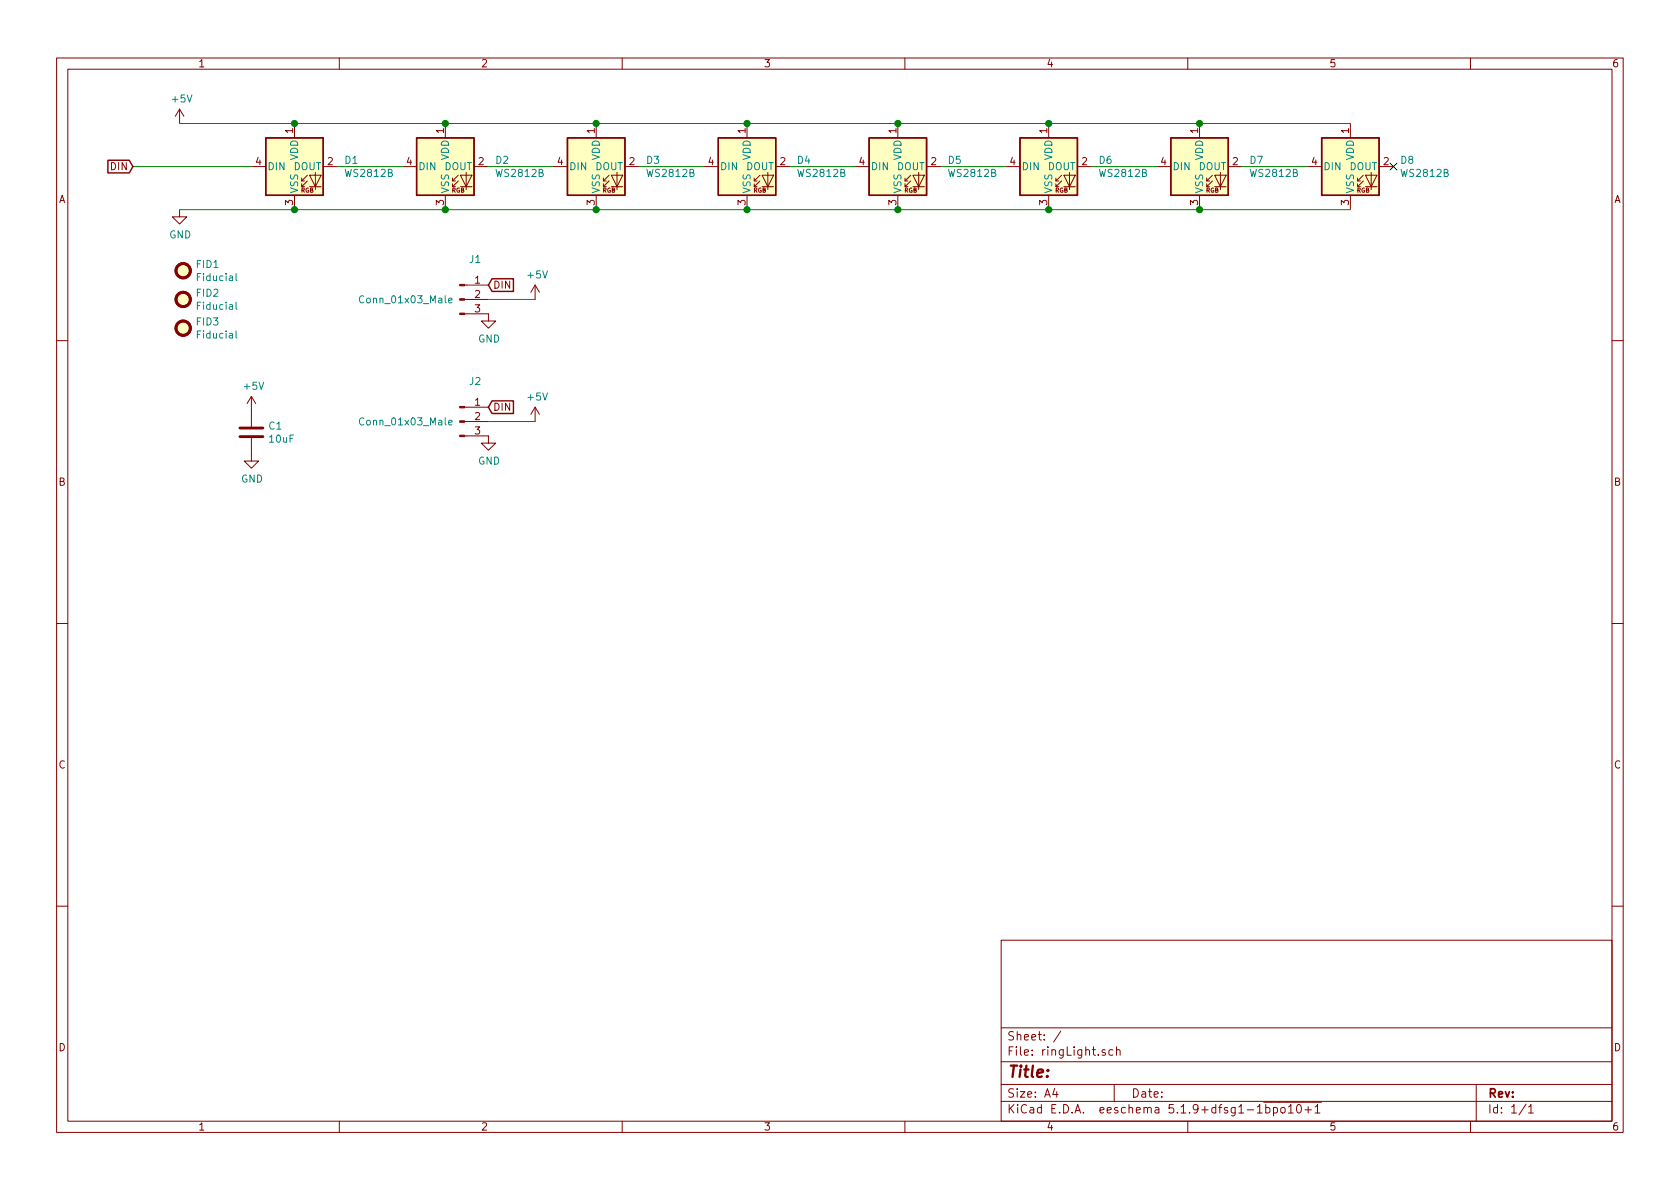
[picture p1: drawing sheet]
EESchema Schematic File Version 4
EELAYER 30 0
EELAYER END
$Descr A4 11693 8268
encoding utf-8
Sheet 1 1
Title ""
Date ""
Rev ""
Comp ""
Comment1 ""
Comment2 ""
Comment3 ""
Comment4 ""
$EndDescr
$Comp
L LED:WS2812B D1
U 1 1
P 2050 1150
F 0 "D1" H 2394 1196 50  0000 L CNN
F 1 "WS2812B" H 2394 1105 50  0000 L CNN
F 2 "LED_SMD:LED_WS2812B_PLCC4_5.0x5.0mm_P3.2mm" H 2100 850 50  0001 L TNN
F 3 "https://cdn-shop.adafruit.com/datasheets/WS2812B.pdf" H 2150 775 50  0001 L TNN
F 4 "C114586" H 2050 1150 50  0001 C CNN "JLCPCB"
F 5 "C114586" H 2050 1150 50  0001 C CNN "LCSC"
	1    2050 1150
	1    0    0    -1  
$EndComp
$Comp
L Connector:Conn_01x03_Male J2
U 1 1
P 3200 2925
F 0 "J2" H 3308 3206 50  0000 C CNN
F 1 "Conn_01x03_Male" H 2825 2925 50  0000 C CNN
F 2 "index:S3B-XH-SM4-TB" H 3200 2925 50  0001 C CNN
F 3 "~" H 3200 2925 50  0001 C CNN
F 4 "C141812" H 3200 2925 50  0001 C CNN "LCSC"
	1    3200 2925
	1    0    0    -1  
$EndComp
$Comp
L LED:WS2812B D2
U 1 1
P 3100 1150
F 0 "D2" H 3444 1196 50  0000 L CNN
F 1 "WS2812B" H 3444 1105 50  0000 L CNN
F 2 "LED_SMD:LED_WS2812B_PLCC4_5.0x5.0mm_P3.2mm" H 3150 850 50  0001 L TNN
F 3 "https://cdn-shop.adafruit.com/datasheets/WS2812B.pdf" H 3200 775 50  0001 L TNN
F 4 "C114586" H 3100 1150 50  0001 C CNN "JLCPCB"
F 5 "C114586" H 3100 1150 50  0001 C CNN "LCSC"
	1    3100 1150
	1    0    0    -1  
$EndComp
$Comp
L LED:WS2812B D3
U 1 1
P 4150 1150
F 0 "D3" H 4494 1196 50  0000 L CNN
F 1 "WS2812B" H 4494 1105 50  0000 L CNN
F 2 "LED_SMD:LED_WS2812B_PLCC4_5.0x5.0mm_P3.2mm" H 4200 850 50  0001 L TNN
F 3 "https://cdn-shop.adafruit.com/datasheets/WS2812B.pdf" H 4250 775 50  0001 L TNN
F 4 "C114586" H 4150 1150 50  0001 C CNN "JLCPCB"
F 5 "C114586" H 4150 1150 50  0001 C CNN "LCSC"
	1    4150 1150
	1    0    0    -1  
$EndComp
$Comp
L LED:WS2812B D4
U 1 1
P 5200 1150
F 0 "D4" H 5544 1196 50  0000 L CNN
F 1 "WS2812B" H 5544 1105 50  0000 L CNN
F 2 "LED_SMD:LED_WS2812B_PLCC4_5.0x5.0mm_P3.2mm" H 5250 850 50  0001 L TNN
F 3 "https://cdn-shop.adafruit.com/datasheets/WS2812B.pdf" H 5300 775 50  0001 L TNN
F 4 "C114586" H 5200 1150 50  0001 C CNN "JLCPCB"
F 5 "C114586" H 5200 1150 50  0001 C CNN "LCSC"
	1    5200 1150
	1    0    0    -1  
$EndComp
Wire Wire Line
	1250 1450 2050 1450
Wire Wire Line
	3100 1450 2050 1450
Connection ~ 2050 1450
Wire Wire Line
	3100 1450 4150 1450
Connection ~ 3100 1450
Wire Wire Line
	4150 1450 5200 1450
Connection ~ 4150 1450
Wire Wire Line
	1250 850  2050 850 
Wire Wire Line
	2050 850  3100 850 
Connection ~ 2050 850 
Wire Wire Line
	3100 850  4150 850 
Connection ~ 3100 850 
Wire Wire Line
	4150 850  5200 850 
Connection ~ 4150 850 
$Comp
L LED:WS2812B D5
U 1 1
P 6250 1150
F 0 "D5" H 6594 1196 50  0000 L CNN
F 1 "WS2812B" H 6594 1105 50  0000 L CNN
F 2 "LED_SMD:LED_WS2812B_PLCC4_5.0x5.0mm_P3.2mm" H 6300 850 50  0001 L TNN
F 3 "https://cdn-shop.adafruit.com/datasheets/WS2812B.pdf" H 6350 775 50  0001 L TNN
F 4 "C114586" H 6250 1150 50  0001 C CNN "JLCPCB"
F 5 "C114586" H 6250 1150 50  0001 C CNN "LCSC"
	1    6250 1150
	1    0    0    -1  
$EndComp
$Comp
L LED:WS2812B D6
U 1 1
P 7300 1150
F 0 "D6" H 7644 1196 50  0000 L CNN
F 1 "WS2812B" H 7644 1105 50  0000 L CNN
F 2 "LED_SMD:LED_WS2812B_PLCC4_5.0x5.0mm_P3.2mm" H 7350 850 50  0001 L TNN
F 3 "https://cdn-shop.adafruit.com/datasheets/WS2812B.pdf" H 7400 775 50  0001 L TNN
F 4 "C114586" H 7300 1150 50  0001 C CNN "JLCPCB"
F 5 "C114586" H 7300 1150 50  0001 C CNN "LCSC"
	1    7300 1150
	1    0    0    -1  
$EndComp
$Comp
L LED:WS2812B D7
U 1 1
P 8350 1150
F 0 "D7" H 8694 1196 50  0000 L CNN
F 1 "WS2812B" H 8694 1105 50  0000 L CNN
F 2 "LED_SMD:LED_WS2812B_PLCC4_5.0x5.0mm_P3.2mm" H 8400 850 50  0001 L TNN
F 3 "https://cdn-shop.adafruit.com/datasheets/WS2812B.pdf" H 8450 775 50  0001 L TNN
F 4 "C114586" H 8350 1150 50  0001 C CNN "JLCPCB"
F 5 "C114586" H 8350 1150 50  0001 C CNN "LCSC"
	1    8350 1150
	1    0    0    -1  
$EndComp
$Comp
L LED:WS2812B D8
U 1 1
P 9400 1150
F 0 "D8" H 9744 1196 50  0000 L CNN
F 1 "WS2812B" H 9744 1105 50  0000 L CNN
F 2 "LED_SMD:LED_WS2812B_PLCC4_5.0x5.0mm_P3.2mm" H 9450 850 50  0001 L TNN
F 3 "https://cdn-shop.adafruit.com/datasheets/WS2812B.pdf" H 9500 775 50  0001 L TNN
F 4 "C114586" H 9400 1150 50  0001 C CNN "JLCPCB"
F 5 "C114586" H 9400 1150 50  0001 C CNN "LCSC"
	1    9400 1150
	1    0    0    -1  
$EndComp
Wire Wire Line
	7300 1450 6250 1450
Connection ~ 6250 1450
Wire Wire Line
	7300 1450 8350 1450
Connection ~ 7300 1450
Wire Wire Line
	8350 1450 9400 1450
Connection ~ 8350 1450
Wire Wire Line
	6250 850  7300 850 
Connection ~ 6250 850 
Wire Wire Line
	7300 850  8350 850 
Connection ~ 7300 850 
Wire Wire Line
	8350 850  9400 850 
Connection ~ 8350 850 
Wire Wire Line
	5200 850  6250 850 
Connection ~ 5200 850 
Wire Wire Line
	5500 1150 5950 1150
Wire Wire Line
	5200 1450 6250 1450
Connection ~ 5200 1450
NoConn ~ 9700 1150
Wire Wire Line
	2350 1150 2800 1150
Wire Wire Line
	3400 1150 3850 1150
Wire Wire Line
	4450 1150 4900 1150
Wire Wire Line
	6550 1150 7000 1150
Wire Wire Line
	7600 1150 8050 1150
Wire Wire Line
	8650 1150 9100 1150
$Comp
L Mechanical:Fiducial FID1
U 1 1
P 1275 1875
F 0 "FID1" H 1360 1921 50  0000 L CNN
F 1 "Fiducial" H 1360 1830 50  0000 L CNN
F 2 "Fiducial:Fiducial_1mm_Mask2mm" H 1275 1875 50  0001 C CNN
F 3 "~" H 1275 1875 50  0001 C CNN
	1    1275 1875
	1    0    0    -1  
$EndComp
$Comp
L Mechanical:Fiducial FID2
U 1 1
P 1275 2075
F 0 "FID2" H 1360 2121 50  0000 L CNN
F 1 "Fiducial" H 1360 2030 50  0000 L CNN
F 2 "Fiducial:Fiducial_1mm_Mask2mm" H 1275 2075 50  0001 C CNN
F 3 "~" H 1275 2075 50  0001 C CNN
	1    1275 2075
	1    0    0    -1  
$EndComp
$Comp
L Mechanical:Fiducial FID3
U 1 1
P 1275 2275
F 0 "FID3" H 1360 2321 50  0000 L CNN
F 1 "Fiducial" H 1360 2230 50  0000 L CNN
F 2 "Fiducial:Fiducial_1mm_Mask2mm" H 1275 2275 50  0001 C CNN
F 3 "~" H 1275 2275 50  0001 C CNN
	1    1275 2275
	1    0    0    -1  
$EndComp
$Comp
L Connector:Conn_01x03_Male J1
U 1 1
P 3200 2075
F 0 "J1" H 3308 2356 50  0000 C CNN
F 1 "Conn_01x03_Male" H 2825 2075 50  0000 C CNN
F 2 "Connector_JST:JST_XH_B3B-XH-A_1x03_P2.50mm_Vertical" H 3200 2075 50  0001 C CNN
F 3 "~" H 3200 2075 50  0001 C CNN
F 4 "C146126" H 3200 2075 50  0001 C CNN "LCSC"
	1    3200 2075
	1    0    0    -1  
$EndComp
$Comp
L power:GND #PWR0101
U 1 1
P 1250 1450
F 0 "#PWR0101" H 1250 1200 50  0001 C CNN
F 1 "GND" H 1255 1277 50  0000 C CNN
F 2 "" H 1250 1450 50  0001 C CNN
F 3 "" H 1250 1450 50  0001 C CNN
	1    1250 1450
	1    0    0    -1  
$EndComp
Wire Wire Line
	925  1150 1750 1150
$Comp
L power:+5V #PWR0102
U 1 1
P 1250 850
F 0 "#PWR0102" H 1250 700 50  0001 C CNN
F 1 "+5V" H 1265 1023 50  0000 C CNN
F 2 "" H 1250 850 50  0001 C CNN
F 3 "" H 1250 850 50  0001 C CNN
	1    1250 850 
	1    0    0    -1  
$EndComp
Text GLabel 925  1150 0    50   Input ~ 0
DIN
$Comp
L power:GND #PWR0103
U 1 1
P 3400 3025
F 0 "#PWR0103" H 3400 2775 50  0001 C CNN
F 1 "GND" H 3405 2852 50  0000 C CNN
F 2 "" H 3400 3025 50  0001 C CNN
F 3 "" H 3400 3025 50  0001 C CNN
	1    3400 3025
	1    0    0    -1  
$EndComp
$Comp
L power:GND #PWR0104
U 1 1
P 3400 2175
F 0 "#PWR0104" H 3400 1925 50  0001 C CNN
F 1 "GND" H 3405 2002 50  0000 C CNN
F 2 "" H 3400 2175 50  0001 C CNN
F 3 "" H 3400 2175 50  0001 C CNN
	1    3400 2175
	1    0    0    -1  
$EndComp
$Comp
L power:+5V #PWR0105
U 1 1
P 3725 2075
F 0 "#PWR0105" H 3725 1925 50  0001 C CNN
F 1 "+5V" H 3740 2248 50  0000 C CNN
F 2 "" H 3725 2075 50  0001 C CNN
F 3 "" H 3725 2075 50  0001 C CNN
	1    3725 2075
	1    0    0    -1  
$EndComp
$Comp
L power:+5V #PWR0106
U 1 1
P 3725 2925
F 0 "#PWR0106" H 3725 2775 50  0001 C CNN
F 1 "+5V" H 3740 3098 50  0000 C CNN
F 2 "" H 3725 2925 50  0001 C CNN
F 3 "" H 3725 2925 50  0001 C CNN
	1    3725 2925
	1    0    0    -1  
$EndComp
Wire Wire Line
	3400 2925 3725 2925
Wire Wire Line
	3400 2075 3725 2075
Text GLabel 3400 1975 2    50   Input ~ 0
DIN
Text GLabel 3400 2825 2    50   Input ~ 0
DIN
$Comp
L Device:C C1
U 1 1
P 1750 3000
F 0 "C1" H 1865 3046 50  0000 L CNN
F 1 "10uF" H 1865 2955 50  0000 L CNN
F 2 "Capacitor_SMD:C_0805_2012Metric" H 1788 2850 50  0001 C CNN
F 3 "~" H 1750 3000 50  0001 C CNN
	1    1750 3000
	1    0    0    -1  
$EndComp
$Comp
L power:+5V #PWR0107
U 1 1
P 1750 2850
F 0 "#PWR0107" H 1750 2700 50  0001 C CNN
F 1 "+5V" H 1765 3023 50  0000 C CNN
F 2 "" H 1750 2850 50  0001 C CNN
F 3 "" H 1750 2850 50  0001 C CNN
	1    1750 2850
	1    0    0    -1  
$EndComp
$Comp
L power:GND #PWR0108
U 1 1
P 1750 3150
F 0 "#PWR0108" H 1750 2900 50  0001 C CNN
F 1 "GND" H 1755 2977 50  0000 C CNN
F 2 "" H 1750 3150 50  0001 C CNN
F 3 "" H 1750 3150 50  0001 C CNN
	1    1750 3150
	1    0    0    -1  
$EndComp
$EndSCHEMATC
